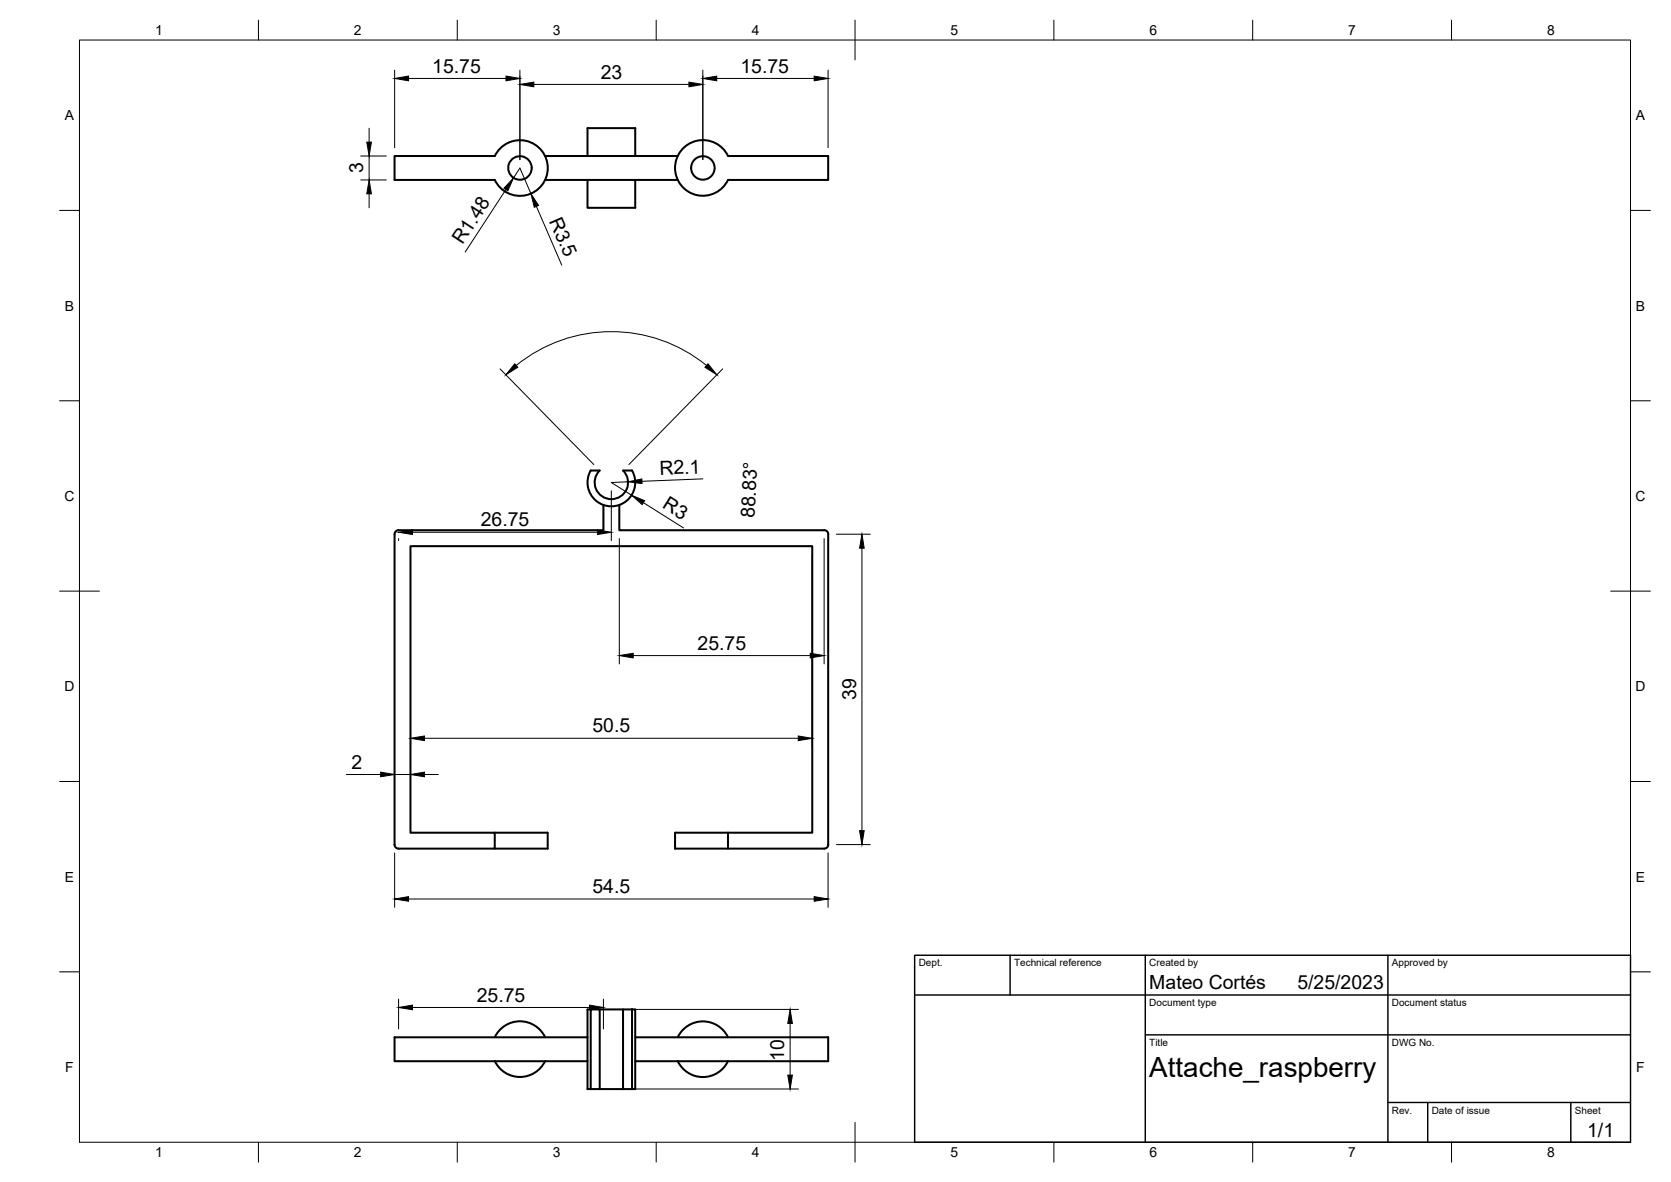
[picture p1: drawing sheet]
<svg xmlns="http://www.w3.org/2000/svg" width="420mm" height="297mm" viewBox="0 0 420 297" stroke-linecap="round" stroke-linejoin="round" font-family="sans-serif">
<!-- layer: Visible -->
<g fill="none" stroke="#000" stroke-width=".51">
<path d="M99.2 39.2h25.2a7 7 0 0 1 10.7-2.4 7 7 0 0 1 0 10.9 7 7 0 0 1-10.7-2.5h-25.2zM137 39.2h33.4M147.7 39.2v-7h12v7M171.9 37.1a7 7 0 0 1 11.1 2.1h25.2v6h-25.1a7 7 0 0 1-10.5 2.7 7 7 0 0 1-.7-10.8zM129.2 44.8h.1M133.7 42.2a2.95 2.95 0 0 0-4.4-2.6 2.95 2.95 0 0 0-.1 5.1M133.7 42.2a2.95 2.95 0 0 1-4.5 2.6M137.1 45.2h33.3M147.7 45.2v7h12v-7M148.5 118.2h2.3a4.2 4.2 0 0 0-.1 6 4.2 4.2 0 0 0 6 0 4.2 4.2 0 0 0 0-6h2.2a6 6 0 0 1-5.2 9 6 6 0 0 1-5.2-9zM99.2 134.2v78.1a1.01 1.01 0 0 0 1 1h24.2v-4h-21.2v-72h101v72h-21.2v4h24.3a1.01 1.01 0 0 0 1-1l-.1-78.1M100.2 133.2a1.01 1.01 0 0 0-1 1"/>
<path d="M151.7 126.9v6.4h-51.5M155.7 126.9v6.4h51.5M207.3 133.2a1.01 1.01 0 0 1 1 1M124.4 209.3h13.3v4h-13.3M183 209.3h-13.3v4h13.3M148.5 253.7h-.8v20h.8v-20h2.3v20h-2.3M150.8 253.7h5.9M156.7 253.7h2.2v20h-2.2zM158.9 253.7h.8v20h-.8M124.4 260.7a7 7 0 0 1 6.3-4 7 7 0 0 1 6.4 4M124.4 266.7a7 7 0 0 0 6.3 3.9 7 7 0 0 0 6.3-3.9M147.7 260.7h-48.5v6h48.5"/>
<path d="M150.8 273.7h5.9M159.7 260.7h48.5v6h-48.5M183.1 260.7a7 7 0 0 0-6.4-4 7 7 0 0 0-6.3 4M183.1 266.7a7 7 0 0 1-6.4 4 7 7 0 0 1-6.3-4"/>
<circle cx="176.7" cy="42.2" r="2.95"/>
</g>
<!-- layer: BORDER -->
<g fill="none" stroke="#000" stroke-width=".25">
<path d="M20 10.1h390v276.9h-390zM65 5.1v5M115 5.1v5M165 5.1v5M215 5.1v10M265 5.1v5M315 5.1v5M365 5.1v5M15 52.9h5M410 52.9h5M15 100.7h5M410 100.7h5"/>
<path d="M15 148.6h10M405 148.6h10M15 196.4h5M410 196.4h5M15 244.2h5M410 244.2h5M65 287v5M115 287v5M165 287v5M215 282.1v9.9M265 287v5M315 287v5"/>
<path d="M365 287v5"/>
</g>
<!-- layer: TITLEBLOCK -->
<path d="M230 240.1h180v46.9h-180zM230 250h180M254 240.1v9.9M288 240.1v46.9M349 240.1v46.9M288 260.1h122M349 277.1h61M359 277.1v9.9M395 277.1v9.9" fill="none" stroke="#000" stroke-width=".36"/>
<!-- layer: FD_Dimensions -->
<g fill="none" stroke="#000" stroke-width=".25">
<path d="M99.2 17.6v19.5M102.7 19.7h24.5M130.7 17.6v22.5M176.7 17.6v22.5M180.2 19.7h24.5M208.2 17.6v19.5M90.7 39.2h6.4M92.8 32.2v3.5M92.8 39.2v6M134.2 21.2h39M90.7 45.2h6.4M92.8 48.7v3.5"/>
<path d="M127.2 47.6l-10.2 15.7M129.1 44.7l1.6-2.5 2.8 6.5M134.9 51.9l6.3 14.7M125.7 92.7l23.6 24M129.8 91.8a37.9 37.9 0 0 1 47.8 0M181.7 92.7l-23.6 24M100.2 135.3v.6M103.2 139.3v48.3M103.7 133.8h46.5M153.7 123.3v12.6M155.7 135.3v31.5M157.9 121.1l-4.2 .1 5.1 3.2"/>
<path d="M161.8 126.3l10.1 6.4M176.7 120.3l-15.3 .7M204.2 139.3v48.3M207.2 135.3v31.5M210.3 134.2h8.5M216.7 137.8v71M159.2 164.7h44.5M87.1 194.6h8.6M99.2 194.6h4M106.7 185.5h94M106.7 194.6h3.5M99.2 214.3v13.7"/>
<path d="M208.2 214.3v13.7M210.3 212.2h8.5M102.7 225.9h102M100.2 251.1v7.5M103.7 253.2h44.5M151.7 251.1v7.5M158.8 253.7h42M198.7 257.2v13M158.8 273.7h42"/>
</g>
<g fill="#000" stroke="#000" stroke-width=".25">
<path d="M99.2 19.7l3.5-.6v1.2zM127.2 19.1l3.5 .6-3.5 .6zM176.7 19.7l3.5-.6v1.2zM204.7 19.1l3.5 .6-3.5 .6zM92.2 35.7h1.2l-.6 3.5zM130.7 21.2l3.5-.6v1.2zM173.2 20.6l3.5 .6-3.5 .6zM92.8 45.2l.6 3.5h-1.2zM129.1 44.7l-1.4 3.2-1-.6zM133.5 48.7l1.9 2.9-1.1 .5zM129.4 91.4l.8 .9-3 1.9zM178 91.4l2.2 2.8-3-1.9z"/>
<path d="M100.2 133.8l3.5-.6v1.1zM150.2 133.2l3.5 .6-3.5 .5zM157.9 121.1l3.5-.7v1.1zM158.8 124.4l3.3 1.4-.6 1zM216.7 134.2l.6 3.6h-1.2zM155.7 164.7l3.5-.5v1.1zM203.7 164.2l3.5 .5-3.5 .6zM95.7 194l3.5 .6-3.5 .6zM103.2 185.5l3.5-.5v1.1zM103.2 194.6l3.5-.6v1.2zM200.7 185l3.5 .5-3.5 .6zM216.1 208.8h1.2l-.6 3.4z"/>
<path d="M99.2 225.9l3.5-.6v1.2zM204.7 225.3l3.5 .6-3.5 .6zM100.2 253.2l3.5-.6v1.2zM148.2 252.6l3.5 .6-3.5 .6zM198.7 253.7l.5 3.5h-1.1zM198.1 270.2h1.1l-.5 3.5z"/>
</g>
<text font-size="7" x="289" y="270.6">Attache_raspberry</text>
<g font-size="4.9">
<text x="108.7" y="18.3">15.75</text>
<text x="151" y="19.8">23</text>
<text x="186.2" y="18.3">15.75</text>
<text x="91.3" y="43.6" transform="rotate(-90 91.3 43.6)">3</text>
<text x="138" y="55.4" transform="rotate(67 138 55.4)">R3.5</text>
<text x="116.3" y="61.7" transform="rotate(-57 116.3 61.7)">R1.48</text>
<text x="165.9" y="119.4" transform="rotate(-2 165.9 119.4)">R2.1</text>
<text x="166.4" y="127.5" transform="rotate(32 166.4 127.5)">R3</text>
<text x="189.7" y="130.2" transform="rotate(-87 189.7 130.2)">88.83°</text>
<text x="120.9" y="132.3">26.75</text>
<text x="175.4" y="163.3">25.75</text>
<text x="215.3" y="176" transform="rotate(-90 215.3 176)">39</text>
<text x="149" y="184.1">50.5</text>
<text x="88.4" y="193.2">2</text>
<text x="149" y="224.5">54.5</text>
<text x="119.9" y="251.7">25.75</text>
<text x="289" y="248.5">Mateo Cortés</text>
<text x="326.2" y="248.5">5/25/2023</text>
<text x="197.2" y="266.5" transform="rotate(-90 197.2 266.5)">10</text>
<text x="399.1" y="285.7">1/1</text>
</g>
<g font-size="3.5">
<text x="39" y="8.8">1</text>
<text x="89" y="8.8">2</text>
<text x="139" y="8.8">3</text>
<text x="189" y="8.8">4</text>
<text x="239" y="8.8">5</text>
<text x="289" y="8.8">6</text>
<text x="339" y="8.8">7</text>
<text x="389" y="8.8">8</text>
<text x="16.3" y="30.2">A</text>
<text x="411.3" y="30.2">A</text>
<text x="16.3" y="78">B</text>
<text x="411.3" y="78">B</text>
<text x="16.2" y="125.9">C</text>
<text x="411.2" y="125.9">C</text>
<text x="16.2" y="173.7">D</text>
<text x="411.2" y="173.7">D</text>
<text x="16.3" y="221.6">E</text>
<text x="411.3" y="221.6">E</text>
<text x="16.4" y="269.4">F</text>
<text x="411.4" y="269.4">F</text>
<text x="39" y="290.8">1</text>
<text x="89" y="290.8">2</text>
<text x="139" y="290.8">3</text>
<text x="189" y="290.8">4</text>
<text x="239" y="290.8">5</text>
<text x="289" y="290.8">6</text>
<text x="339" y="290.8">7</text>
<text x="389" y="290.8">8</text>
</g>
<g font-size="2.5">
<text x="231" y="242.9">Dept.</text>
<text x="255" y="242.9">Technical reference</text>
<text x="289" y="242.9">Created by</text>
<text x="350" y="242.9">Approved by</text>
<text x="289" y="252.8">Document type</text>
<text x="350" y="252.8">Document status</text>
<text x="289" y="262.9">Title</text>
<text x="350" y="262.9">DWG No.</text>
<text x="350" y="279.9">Rev.</text>
<text x="360" y="279.9">Date of issue</text>
<text x="396" y="279.9">Sheet</text>
</g>
</svg>
